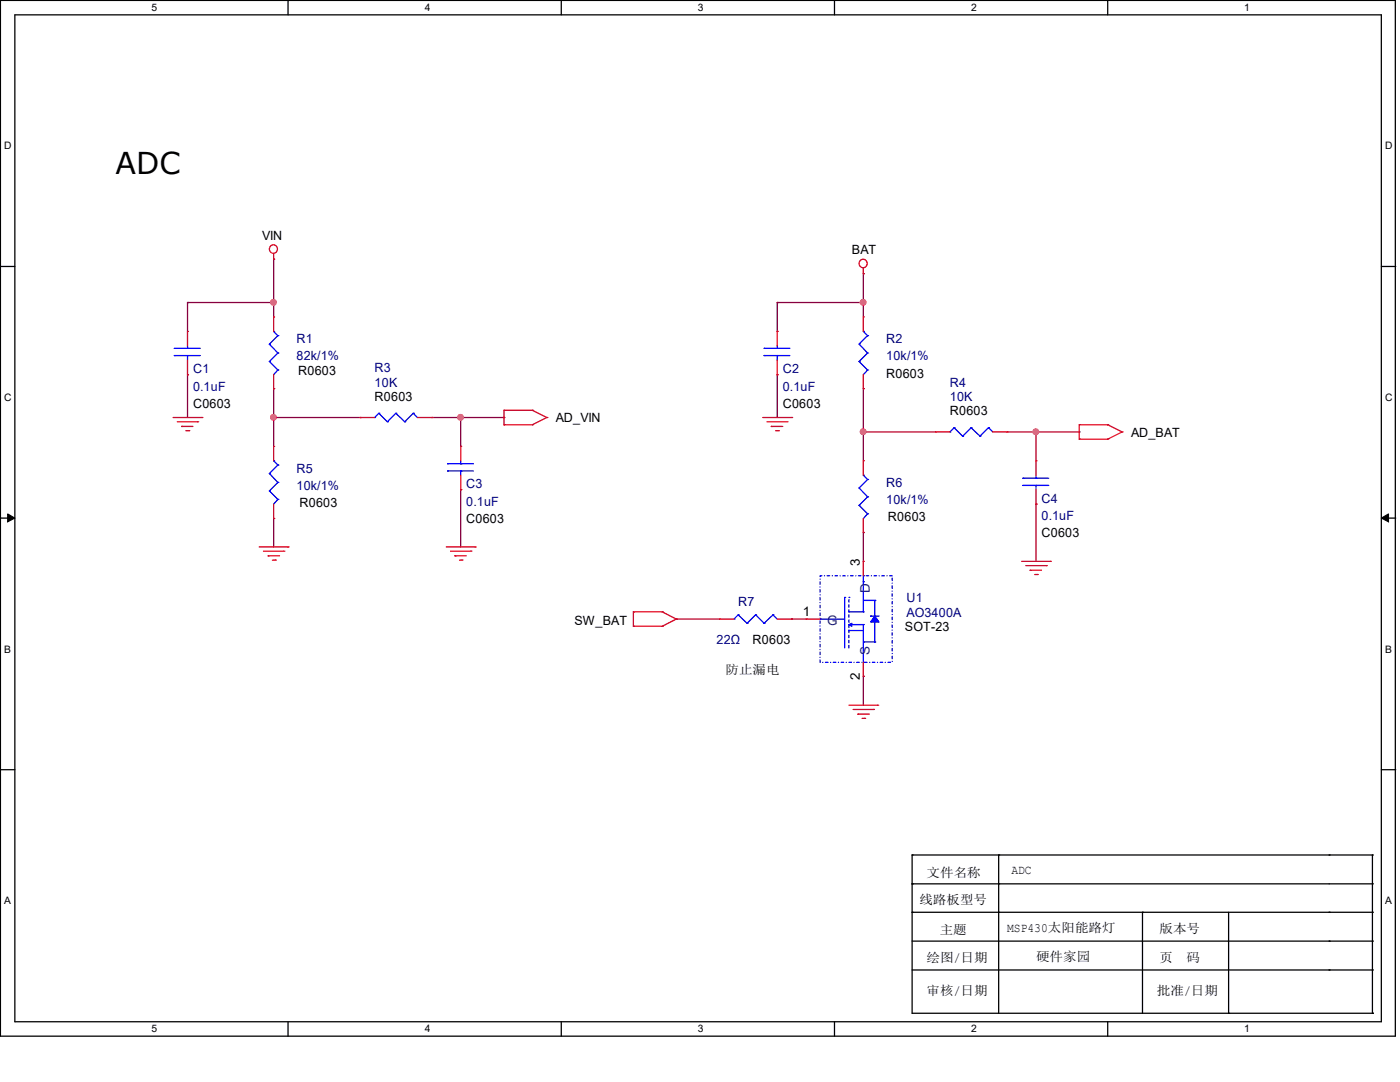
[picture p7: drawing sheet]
<svg xmlns="http://www.w3.org/2000/svg" width="279mm" height="216mm" viewBox="0 0 279 216" stroke-linecap="round" stroke-linejoin="round" font-family="sans-serif">
<path d="M.1 .1h278.4v206.7h-278.4zM3 3h272.7v200.9h-272.7z" fill="none" stroke="#000" stroke-width=".25"/>
<g fill="#fff">
<path d="M30.2 .4h1v2.2h-1z"/>
<path d="M30.2 204.2h1v2.2h-1z"/>
</g>
<path d="M57.5 .1v2.9M57.5 203.9v2.9" fill="none" stroke="#000" stroke-width=".25"/>
<g fill="#fff">
<path d="M84.8 .4h1v2.2h-1z"/>
<path d="M84.8 204.2h1v2.2h-1z"/>
</g>
<path d="M112 .1v2.9M112 203.9v2.9" fill="none" stroke="#000" stroke-width=".25"/>
<g fill="#fff">
<path d="M139.3 .4h1v2.2h-1z"/>
<path d="M139.3 204.2h1v2.2h-1z"/>
</g>
<path d="M166.5 .1v2.9M166.5 203.9v2.9" fill="none" stroke="#000" stroke-width=".25"/>
<g fill="#fff">
<path d="M193.8 .4h1v2.2h-1z"/>
<path d="M193.8 204.2h1v2.2h-1z"/>
</g>
<path d="M221.1 .1v2.9M221.1 203.9v2.9" fill="none" stroke="#000" stroke-width=".25"/>
<g fill="#fff">
<path d="M248.3 .4h1v2.2h-1z"/>
<path d="M248.3 204.2h1v2.2h-1z"/>
<path d="M.8 28h1.4v2.2h-1.4z"/>
<path d="M276.4 28h1.4v2.2h-1.4z"/>
<path d="M.8 78.2h1.4v2.2h-1.4z"/>
<path d="M276.4 78.2h1.4v2.2h-1.4z"/>
</g>
<path d="M.1 53.2h2.9M275.7 53.2h2.9" fill="none" stroke="#000" stroke-width=".25"/>
<g fill="#fff">
<path d="M.8 128.4h1.3v2.2h-1.3z"/>
<path d="M276.4 128.4h1.3v2.2h-1.3z"/>
</g>
<path d="M.1 103.4h2.9M275.7 103.4h2.9" fill="none" stroke="#000" stroke-width=".25"/>
<path d="M1.5 102.5l1.5 .9-1.5 .7zM275.7 103.4l1.4-.9v1.6z" fill="#000" stroke="#000" stroke-width=".2"/>
<g fill="#fff">
<path d="M.8 178.6h1.2v2.2h-1.2z"/>
<path d="M276.4 178.6h1.2v2.2h-1.2z"/>
</g>
<g fill="none" stroke="#000" stroke-width=".25">
<path d="M.1 153.6h2.9M275.7 153.6h2.9M182 170.6h.1M182 176.4h.1M182 170.6v31.6h91.9M182 170.6h91.9M182 176.4h91.9M199.3 176.4h.1M199.3 170.6h.1M199.3 170.6v31.6M265.3 170.6h.1M273.9 170.6h.1"/>
<path d="M273.9 176.4h.1M273.9 170.6v31.6M182 182h.1M182 182h91.9M182 187.8h91.9M182 193.5h91.9M199.3 182h.1M228 182h.1M228 182v20.2M245.2 182v20.2M265.3 182h.1M265.3 193.5h.1"/>
<path d="M265.3 187.8h.1M273.9 187.8h.1M273.9 182h.1M273.9 193.5h.1M245.2 202.2h.1M273.9 202.2h.1"/>
</g>
<g fill="none" stroke="#800040" stroke-width=".25">
<path d="M54.6 51.7h.1M54.6 51.7v11.5M172.3 54.6h.1M172.3 54.6v8.6M37.4 60.4h.1M37.4 74.8h.1M37.4 60.4v5.7M37.4 74.8v8.5M37.4 60.4h17.2M54.6 60.4h.1M54.6 77.6h.1M54.6 77.6v11.5"/>
<path d="M155.1 60.4h.1M155.1 74.8h.1M155.1 60.4h17.2M155.1 60.4v5.7M155.1 74.8v8.5M172.3 60.4h.1M172.3 77.6h.1M172.3 77.6v14.3M54.6 83.3h.1M54.6 83.3h17.3M86.2 83.3h14.4M91.9 83.3h.1"/>
<path d="M91.9 97.7h.1M91.9 83.3v5.8M91.9 97.7v11.4M100.6 83.3h.1M172.3 86.2h.1M172.3 86.2h14.4M201 86.2h14.4M206.8 86.2h.1M206.8 86.2v5.7M215.4 86.2h.1M54.6 103.5h.1M54.6 103.5v5.6"/>
<path d="M172.3 106.3h.1M172.3 106.3v5.7M206.8 100.6h.1M206.8 100.6v11.4M135 123.5h.1M135 123.5h8.6M158 123.5h.1M158 123.5h2.9M172.3 135h.1M172.3 135v5.7"/>
</g>
<g fill="#f0f" stroke="#f0f" stroke-width=".25">
<circle cx="54.6" cy="83.3" r=".55"/>
<circle cx="172.3" cy="60.3" r=".55"/>
<circle cx="172.3" cy="86.1" r=".55"/>
<circle cx="54.6" cy="60.3" r=".55"/>
<circle cx="91.9" cy="83.3" r=".55"/>
<circle cx="206.7" cy="86.1" r=".55"/>
</g>
<g fill="none" stroke="#f00" stroke-width=".25">
<path d="M54.6 51.7h.1M54.6 50.6v1.1M172.3 54.6h.1M172.3 53.5v1.1M37.4 66.1h.1M37.4 74.8h.1M37.4 66.1v2.9M37.4 71.9v2.9M54.6 77.6h.1M54.6 63.2h.1M54.6 63.2v2.9M54.6 74.8v2.8"/>
<path d="M155.1 66.1h.1M155.1 74.8h.1M155.1 66.1v2.9M155.1 71.9v2.9M172.3 77.6h.1M172.3 63.2h.1M172.3 63.2v2.9M172.3 74.8v2.8M34.5 83.3h5.8M35.4 84.2h4.1M36.2 85.1h.1M36.2 85.1h2.3"/>
<path d="M37.1 85.9h.6M37.7 85.9h.1M39.5 84.2h.1M40.3 83.3h.1M54.6 89.1h.1M54.6 89.1v2.8M71.9 83.3h.1M71.9 83.3h2.9M83.3 83.3h2.9M86.2 83.3h.1M91.9 89.1h.1M91.9 97.7h.1"/>
<path d="M91.9 89.1v2.8M91.9 94.8v2.9M100.6 84.8h.1M100.6 81.9h.1M100.6 84.8h5.7M100.6 81.9v2.9M100.6 81.9h5.7M106.3 84.8h.1M106.3 81.9h.1M106.3 81.9l2.8 1.4M109.1 83.3h.1M109.1 83.3l-2.8 1.5"/>
<path d="M152.2 83.3h5.8M153.1 84.2h4M153.9 85.1h.1M153.9 85.1h2.3M154.8 85.9h.6M155.4 85.9h.1M157.1 84.2h.1M158 83.3h.1M172.3 91.9h.1M172.3 91.9v2.9M186.7 86.2h.1M186.7 86.2h2.9"/>
<path d="M198.1 86.2h2.9M201 86.2h.1M206.8 91.9h.1M206.8 91.9v2.9M206.8 97.7v2.9M215.4 87.6h.1M215.4 84.8h.1M215.4 87.6h5.7M215.4 84.8v2.8M215.4 84.8h5.7M221.1 87.6h.1M221.1 84.8h.1"/>
<path d="M221.1 84.8l2.8 1.4M223.9 86.2h.1M223.9 86.2l-2.8 1.4M51.7 109.1h5.8M52.6 110h4M53.5 110.9h.1M53.5 110.9h2.3M54.4 111.8h.5M54.6 103.5h.1M54.6 100.6v2.9M54.9 111.8h.1M56.6 110h.1"/>
<path d="M57.5 109.1h.1M89.1 109.1h5.7M89.9 110h4.1M90.8 110.9h.1M90.8 110.9h2.2M91.7 111.8h.5M92.2 111.8h.1M94 110h.1M94.8 109.1h.1M172.3 106.3h.1M172.3 112h.1M172.3 103.5v2.8"/>
<path d="M172.3 112v2.9M203.9 112h5.7M204.7 112.9h4.1M205.6 113.8h.1M205.6 113.8h2.3M206.5 114.6h.5M206.8 100.6h.1M207 114.6h.1M208.8 112.9h.1M209.6 112h.1M126.4 125h.1M126.4 122.1h.1"/>
<path d="M126.4 125h5.8M126.4 122.1v2.9M126.4 122.1h5.8M132.2 125h.1M132.2 122.1h.1M132.2 122.1l2.8 1.4M135 123.5h.1M135 123.5l-2.8 1.5M143.6 123.5h.1M143.6 123.5h2.9M155.1 123.5h2.9M158 123.5h.1"/>
<path d="M160.9 123.5h.1M160.9 123.5h2.8M172.3 135h.1M172.3 132.2v2.8M169.4 140.7h5.8M170.3 141.6h4M171.2 142.5h.1M171.2 142.5h2.3M172 143.3h.6M172.6 143.3h.1M174.3 141.6h.1M175.2 140.7h.1"/>
<circle cx="54.5" cy="49.7" r=".82"/>
<circle cx="172.2" cy="52.6" r=".82"/>
</g>
<g fill="none" stroke="#00f" stroke-width=".25">
<path d="M34.8 71h.1M34.8 69.5h.1M34.8 71h5.2M34.8 69.5h5.2M37.4 69.5h.1M37.4 71h.1M37.4 69v.5M37.4 71v.9M53.8 72.1h.1M53.8 68.7h.1M53.8 72.1l1.7 1.7M53.8 68.7l1.7 1.7"/>
<path d="M54.6 66.1h.1M54.6 66.1l.9 .9M55.5 73.8h.1M55.5 70.4h.1M55.5 67h.1M55.5 73.8l-.9 1M55.5 70.4l-1.7 1.7M55.5 67l-1.7 1.7M152.5 71h.1M152.5 69.5h.1M152.5 71h5.1M152.5 69.5h5.1"/>
<path d="M155.1 69.5h.1M155.1 71h.1M155.1 69v.5M155.1 71v.9M171.4 72.1h.1M171.4 68.7h.1M171.4 72.1l1.7 1.7M171.4 68.7l1.7 1.7M172.3 66.1h.1M172.3 66.1l.8 .9M173.1 73.8h.1M173.1 70.4h.1"/>
<path d="M173.1 67h.1M173.1 73.8l-.8 1M173.1 70.4l-1.7 1.7M173.1 67l-1.7 1.7M53.8 98h.1M53.8 94.5h.1M53.8 98l1.7 1.7M53.8 94.5l1.7 1.8M54.6 91.9h.1M54.6 91.9l.9 .9M55.5 99.7h.1M55.5 96.3h.1"/>
<path d="M55.5 92.8h.1M55.5 99.7l-.9 .9M55.5 96.3l-1.7 1.7M55.5 92.8l-1.7 1.7M74.8 83.3h.1M75.6 82.5h.1M75.6 82.5l1.7 1.7M75.6 82.5l-.8 .8M77.3 84.2h.1M79 82.5h.1M79 82.5l1.8 1.7M79 82.5l-1.7 1.7"/>
<path d="M80.8 84.2h.1M82.5 82.5h.1M82.5 82.5l.8 .8M82.5 82.5l-1.7 1.7M89.3 94h.1M89.3 92.5h.1M89.3 94h5.2M89.3 92.5h5.2M91.9 92.5h.1M91.9 94h.1M91.9 91.9v.6M91.9 94v.8"/>
<path d="M171.4 97.4h.1M171.4 97.4l1.7 1.7M172.3 94.8h.1M172.3 94.8l.8 .9M173.1 99.1h.1M173.1 95.7h.1M173.1 99.1l-1.7 1.7M173.1 95.7l-1.7 1.7M189.6 86.2h.1M190.4 85.3h.1M190.4 85.3l1.7 1.7M190.4 85.3l-.8 .9"/>
<path d="M192.1 87h.1M193.8 85.3h.1M193.8 85.3l1.8 1.7M193.8 85.3l-1.7 1.7M195.6 87h.1M197.3 85.3h.1M197.3 85.3l.8 .9M197.3 85.3l-1.7 1.7M204.1 96.9h.1M204.1 95.4h.1M204.1 96.9h5.2M204.1 95.4h5.2"/>
<path d="M206.8 95.4h.1M206.8 96.9h.1M206.8 94.8v.6M206.8 96.9v.8M168.6 119.2h.1M168.6 119.2v10.1M171.4 100.8h.1M171.4 100.8l1.7 1.7M172.3 116.1h.1M172.3 114.9h.1M172.3 114.9v7.2M172.3 119.8h2.3"/>
<path d="M173.1 102.5h.1M173.1 102.5l-.8 1M174.6 119.8h.1M174.6 119.8v8.3M146.5 123.5h.1M147.3 122.7h.1M147.3 122.7l1.8 1.7M147.3 122.7l-.8 .8M149.1 124.4h.1M150.8 122.7h.1M150.8 122.7l1.7 1.7M150.8 122.7l-1.7 1.7"/>
<path d="M152.5 124.4h.1M154.3 122.7h.1M154.3 122.7l.8 .8M154.3 122.7l-1.8 1.7M163.7 123.5h.1M163.7 123.5h4.9M169.4 125.8h.1M169.4 124.6h2.9M169.4 125.8h2.9M169.4 122.1h2.9M172.3 124.6h.1M172.3 132.2h.1"/>
<path d="M172.3 122.1h.1M172.3 128.1h.1M172.3 124.6v7.6M172.3 128.1h2.3M173.7 122.9h.1M173.7 122.9h1.7M174.6 128.1h.1"/>
</g>
<path d="M169.4 119.2h.1M169.4 129.3v-10.1" fill="none" stroke="#00f" stroke-width=".25" stroke-dasharray=".5 .5"/>
<g fill="#00f" stroke="#00f" stroke-width=".25">
<path d="M174.6 122.9l.8 1.2h-1.7z" fill-rule="evenodd"/>
<path d="M169.4 124.6l.6-.2v.6z" fill-rule="evenodd"/>
</g>
<path d="M163.7 114.9h14.4v17.3h-14.4z" fill="none" stroke="#00f" stroke-width=".25" stroke-dasharray=".5 .5 0 .5"/>
<text font-size="6" x="23" y="34.8">ADC</text>
<g font-size="2.6">
<text x="171.6" y="112.9" transform="rotate(-90 171.6 112.9)">3</text>
<text x="160.2" y="122.9">1</text>
<text x="171.6" y="135.7" transform="rotate(-90 171.6 135.7)">2</text>
</g>
<g font-size="2.6" fill="#004080">
<text x="173.6" y="118.3" transform="rotate(-90 173.6 118.3)">D</text>
<text x="165.1" y="124.7">G</text>
<text x="173.6" y="130.7" transform="rotate(-90 173.6 130.7)">S</text>
</g>
<g font-size="2.5">
<text x="52.3" y="47.8">VIN</text>
<text x="170" y="50.7">BAT</text>
<text x="59.5" y="74.8">R0603</text>
<text x="176.9" y="75.4">R0603</text>
<text x="38.5" y="81.4">C0603</text>
<text x="74.8" y="79.9">R0603</text>
<text x="156.2" y="81.4">C0603</text>
<text x="189.6" y="82.8">R0603</text>
<text x="110.9" y="84.2">AD_VIN</text>
<text x="225.7" y="87.1">AD_BAT</text>
<text x="59.8" y="101.2">R0603</text>
<text x="93" y="104.4">C0603</text>
<text x="177.2" y="104.1">R0603</text>
<text x="207.9" y="107.2">C0603</text>
<text x="114.6" y="124.7">SW_BAT</text>
<text x="180.6" y="125.9">SOT-23</text>
<text x="150.2" y="128.4">R0603</text>
<text x="144.8" y="134.5">防止漏电</text>
<text x="184.9" y="175">文件名称</text>
<text x="201.8" y="174.4">ADC</text>
<text x="183.5" y="180.4">线路板型号</text>
<text x="201" y="185.9">MSP430太阳能路灯</text>
<text x="184.9" y="191.9">绘图/日期</text>
<text x="187.5" y="186.4">主题</text>
<text x="206.8" y="191.7">硬件家园</text>
<text x="231.4" y="191.9">页</text>
<text x="231.4" y="186.2">版本号</text>
<text x="236.8" y="191.9">码</text>
<text x="184.9" y="198.5">审核/日期</text>
<text x="230.9" y="198.5">批准/日期</text>
</g>
<g font-size="2.5" fill="#000080">
<text x="59.2" y="68.5">R1</text>
<text x="59.2" y="71.9">82k/1%</text>
<text x="176.9" y="68.5">R2</text>
<text x="176.9" y="71.9">10k/1%</text>
<text x="38.5" y="74.5">C1</text>
<text x="38.5" y="78">0.1uF</text>
<text x="74.8" y="74.3">R3</text>
<text x="74.8" y="77.1">10K</text>
<text x="156.2" y="74.5">C2</text>
<text x="156.2" y="78">0.1uF</text>
<text x="189.6" y="77.1">R4</text>
<text x="189.6" y="79.9">10K</text>
<text x="59.2" y="94.3">R5</text>
<text x="59.2" y="97.8">10k/1%</text>
<text x="93" y="97.5">C3</text>
<text x="93" y="100.9">0.1uF</text>
<text x="176.9" y="97.2">R6</text>
<text x="176.9" y="100.6">10k/1%</text>
<text x="207.9" y="100.3">C4</text>
<text x="207.9" y="103.8">0.1uF</text>
<text x="147.3" y="121">R7</text>
<text x="180.9" y="120.1">U1</text>
<text x="180.9" y="123">AO3400A</text>
<text x="143" y="128.4">22Ω</text>
</g>
<g font-size="2">
<text x="30.2" y="2.2">5</text>
<text x="84.8" y="2.2">4</text>
<text x="139.3" y="2.2">3</text>
<text x="193.8" y="2.2">2</text>
<text x="248.3" y="2.2">1</text>
<text x=".8" y="29.8">D</text>
<text x="276.4" y="29.8">D</text>
<text x=".8" y="80">C</text>
<text x="276.4" y="80">C</text>
<text x=".8" y="130.2">B</text>
<text x="276.4" y="130.2">B</text>
<text x=".8" y="180.4">A</text>
<text x="276.4" y="180.4">A</text>
<text x="30.2" y="206">5</text>
<text x="84.8" y="206">4</text>
<text x="139.3" y="206">3</text>
<text x="193.8" y="206">2</text>
<text x="248.3" y="206">1</text>
</g>
</svg>
